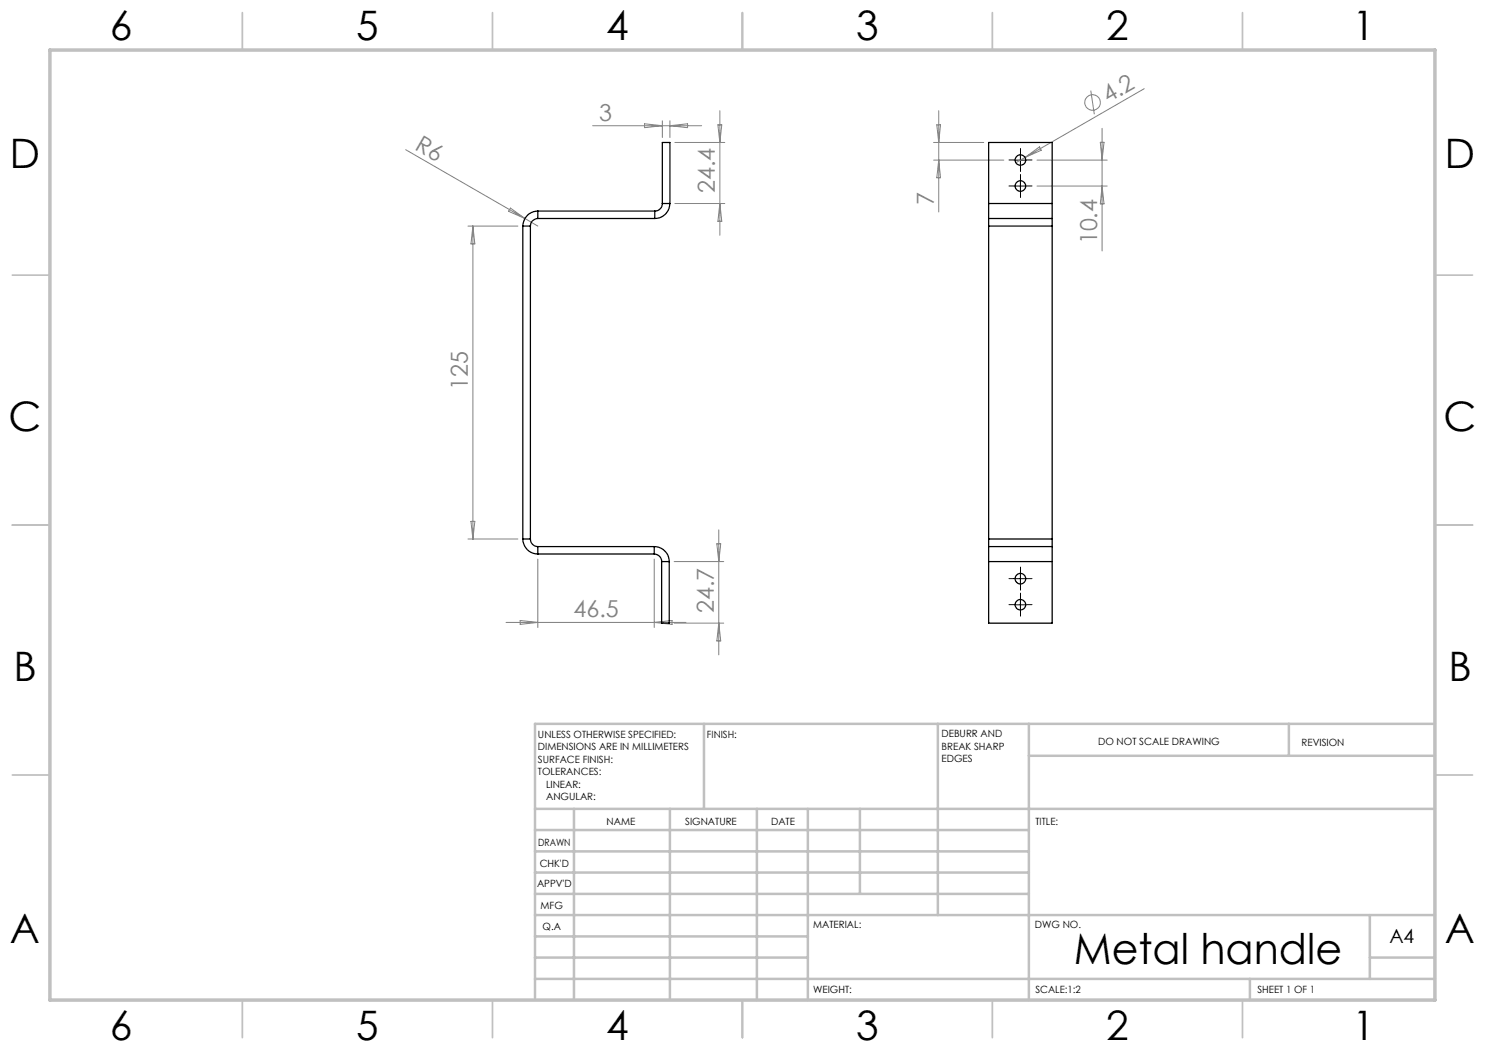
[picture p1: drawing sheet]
<svg xmlns="http://www.w3.org/2000/svg" width="297mm" height="210mm" viewBox="0 0 297 210" stroke-linecap="round" stroke-linejoin="round" font-family="sans-serif">
<g fill="none" stroke="#808080" stroke-width=".2">
<path d="M218.2 18.1l.7 4.8M228.8 17.7l-25.6 14.9M81.1 29.9l23.9 13.8M118.5 25.1h21.8M128.9 24.8l3.6 .3-3.6 .4zM132.5 24.2v3.3M134 24.2v3.3M134 25.1l3.5-.3v.7zM135 28.5h10M143.6 25h.8l-.4 3.5zM144 22.1v25M186.7 32h14.1"/>
<path d="M186.7 28.5h10M187.4 25h.7l-.4 3.5zM187.7 22.1v20.3M187.7 32l.4 3.6h-.7zM205 31.5l2.9-2.1 .3 .6zM207.4 32h14M207.4 37.2h14M220.1 28.5h.7l-.4 3.5zM220.4 25.7v24.5M220.4 37.2l.4 3.6h-.7zM93.6 45.2h10M94.6 45.2v62.6"/>
<path d="M94.6 45.2l.4 3.6h-.8zM102.1 41.6l2.9 2.1-3.3-1.4zM105 43.7l2.6 1.5M135 40.7h10M144 40.7l.4 3.6h-.8zM93.6 107.8h10M94.2 104.3h.8l-.4 3.5zM107.6 111.8v13.7M130.8 111.8v13.7M134.8 112.3h9.9M143.4 108.8h.7l-.3 3.5zM143.8 106v25"/>
<path d="M101.2 124.5h36M104 124.1l3.6 .4-3.6 .4zM130.8 124.5l3.6-.4v.8zM134.8 124.6h9.9M143.8 124.6l.3 3.6h-.7z"/>
<circle cx="218.5" cy="20.5" r="1.55"/>
</g>
<g fill="none" stroke="#000" stroke-width=".2" stroke-dasharray="15.2 1.3 1.3 1.3">
<path d="M202.8 37.2h-1M202.8 32h-1M204.1 35.9v-1M204.1 38.4v1.1M204.1 30.7v-1M204.1 33.2v1.1M205.3 37.2h1.1M205.3 32h1.1M202.8 115.7h-1M204.1 119.7v-1.1M204.1 114.5v-1.1M204.1 117v1"/>
<path d="M205.3 115.7h1.1M202.8 120.9h-1M204.1 122.2v1M205.3 120.9h1.1"/>
</g>
<path d="M202.8 37.2h2.5M202.8 32h2.5M204.1 30.8v2.5M204.1 36v2.5M202.8 115.7h2.5M204.1 114.5v2.5M204.1 119.7v2.5M202.8 121h2.5" fill="none" stroke="#000" stroke-width=".2"/>
<g fill="none" stroke="#c0c0c0" stroke-width=".35">
<path d="M48.5 2.5v7.5M98.5 2.5v7.5M148.5 2.5v7.5M198.5 2.5v7.5M248.5 2.5v7.5M2.5 55h7.5M287 55h7.5M2.5 105h7.5M287 105h7.5M2.5 155h7.5M287 155h7.5M48.5 200v7.5"/>
<path d="M98.5 200v7.5M148.5 200v7.5M198.5 200v7.5M248.5 200v7.5"/>
</g>
<g fill="none" stroke="#c0c0c0" stroke-width=".5">
<path d="M140.8 144.8v17M187.6 144.8v38.2M205.8 144.8v55.2M205.8 151.2h81.2M257.8 144.8v6.4M287 144.8h-180v55.2M107 161.8h180M107 178.8h98.8M107 174.5h98.8M107 170.3h98.8M107 166h98.8M114.8 161.8v38.2"/>
<path d="M134 161.8v38.2M151.4 161.8v38.2M161.6 161.8v38.2M172 161.8v17M107 195.8h180M107 191.5h54.6M107 187.3h54.6M107 183h180M250 195.8v4.2M274 191.5h13M274 183v12.8"/>
</g>
<path d="M10 10h277v190h-277z" fill="none" stroke="#c0c0c0" stroke-width=".7"/>
<g fill="none" stroke="#000" stroke-width=".25">
<path d="M104.6 45.2h1.5M104.6 45.2v62.6M106.1 45.2v62.6M107.6 43.7a1.51 1.51 0 0 0-1.5 1.5M107.6 42.2a3 3 0 0 0-3 3M107.6 42.2v1.5M107.6 42.2h23.4M107.6 43.7h23.4M131 42.2v1.5M132.5 40.7a1.51 1.51 0 0 1-1.5 1.5M132.5 40.7h1.5M132.5 40.7v-12.2h1.5v12.2"/>
<path d="M134 40.7a3 3 0 0 1-3 3M197.7 40.7v3M197.7 43.7v1.5M197.7 43.7h12.7M197.7 45.2h12.7M197.7 40.7h12.7M197.7 40.7v-12.2h12.7v12.2M197.7 45.2v62.6M210.4 40.7v3M210.4 43.7v1.5M210.4 45.2v62.6M104.6 107.8a3 3 0 0 0 3 3"/>
<path d="M104.6 107.8h1.5M106.1 107.8a1.51 1.51 0 0 0 1.5 1.5M107.6 109.3v1.5M107.6 109.3h23.2M107.6 110.8h23.2M130.8 110.8a1.51 1.51 0 0 1 1.5 1.5M130.8 109.3a3 3 0 0 1 3 3M130.8 109.3v1.5M132.3 112.3v12.3h1.5v-12.3M132.3 112.3h1.5M197.7 109.3v3M197.7 107.8v1.5"/>
<path d="M197.7 107.8h12.7M197.7 109.3h12.7M197.7 112.3h12.7M197.7 112.3v12.3h12.7v-12.3M210.4 109.3v3M210.4 107.8v1.5"/>
<circle cx="204.1" cy="32" r="1.06"/>
<circle cx="204.1" cy="37.2" r="1.06"/>
<circle cx="204.1" cy="115.7" r="1.06"/>
<circle cx="204.1" cy="120.9" r="1.05"/>
</g>
<text font-size="8.5" x="214.8" y="192.7">Metal handle</text>
<g font-size="8.1">
<text x="22" y="8">6</text>
<text x="71.2" y="8">5</text>
<text x="121.2" y="8">4</text>
<text x="171.3" y="8">3</text>
<text x="221.3" y="8">2</text>
<text x="270.5" y="8">1</text>
<text x="2" y="33.6">D</text>
<text x="289" y="33.6">D</text>
<text x="1.7" y="86.1">C</text>
<text x="288.7" y="86.1">C</text>
<text x="2.7" y="136.1">B</text>
<text x="289.7" y="136.1">B</text>
<text x="2" y="188.6">A</text>
<text x="289" y="188.6">A</text>
<text x="22" y="208">6</text>
<text x="71.2" y="208">5</text>
<text x="121.2" y="208">4</text>
<text x="171.3" y="208">3</text>
<text x="221.3" y="208">2</text>
<text x="270.5" y="208">1</text>
</g>
<g font-size="4.7" fill="#808080">
<text x="221.6" y="20.7" transform="rotate(-30 221.6 20.7)">4.2</text>
<text x="82.8" y="29.7" transform="rotate(30 82.8 29.7)">R6</text>
<text x="119.8" y="24.1">3</text>
<text x="143" y="38.6" transform="rotate(-90 143 38.6)">24.4</text>
<text x="186.7" y="41.1" transform="rotate(-90 186.7 41.1)">7</text>
<text x="219.4" y="48.9" transform="rotate(-90 219.4 48.9)">10.4</text>
<text x="93.6" y="77.9" transform="rotate(-90 93.6 77.9)">125</text>
<text x="114.7" y="123.5">46.5</text>
<text x="142.8" y="122.6" transform="rotate(-90 142.8 122.6)">24.7</text>
</g>
<text font-size="3.9" x="277.9" y="188.5">A4</text>
<g font-size="2">
<text x="107.6" y="147.6">UNLESS OTHERWISE SPECIFIED:</text>
<text x="141.4" y="147.6">FINISH:</text>
<text x="188.3" y="147.5">DEBURR AND</text>
<text x="188.3" y="150">BREAK SHARP</text>
<text x="219.6" y="149">DO NOT SCALE DRAWING</text>
<text x="260.3" y="149.2">REVISION</text>
<text x="107.6" y="150.1">DIMENSIONS ARE IN MILLIMETERS</text>
<text x="107.6" y="152.6">SURFACE FINISH:</text>
<text x="107.6" y="155.1">TOLERANCES:</text>
<text x="188.3" y="152.5">EDGES</text>
<text x="109.2" y="157.6">LINEAR:</text>
<text x="109.2" y="160.1">ANGULAR:</text>
<text x="121.3" y="165">NAME</text>
<text x="137" y="164.9">SIGNATURE</text>
<text x="154.2" y="164.9">DATE</text>
<text x="207.1" y="164.9">TITLE:</text>
<text x="107.6" y="169.1">DRAWN</text>
<text x="107.9" y="173.3">CHK'D</text>
<text x="107.4" y="177.4">APPV'D</text>
<text x="108.1" y="181.8">MFG</text>
<text x="108.5" y="186">Q.A</text>
<text x="162.6" y="185.5">MATERIAL:</text>
<text x="207" y="185.5">DWG NO.</text>
<text x="162.6" y="198.5">WEIGHT:</text>
<text x="207.1" y="198.6">SCALE:1:2</text>
<text x="251.5" y="198.6">SHEET 1 OF 1</text>
</g>
</svg>
